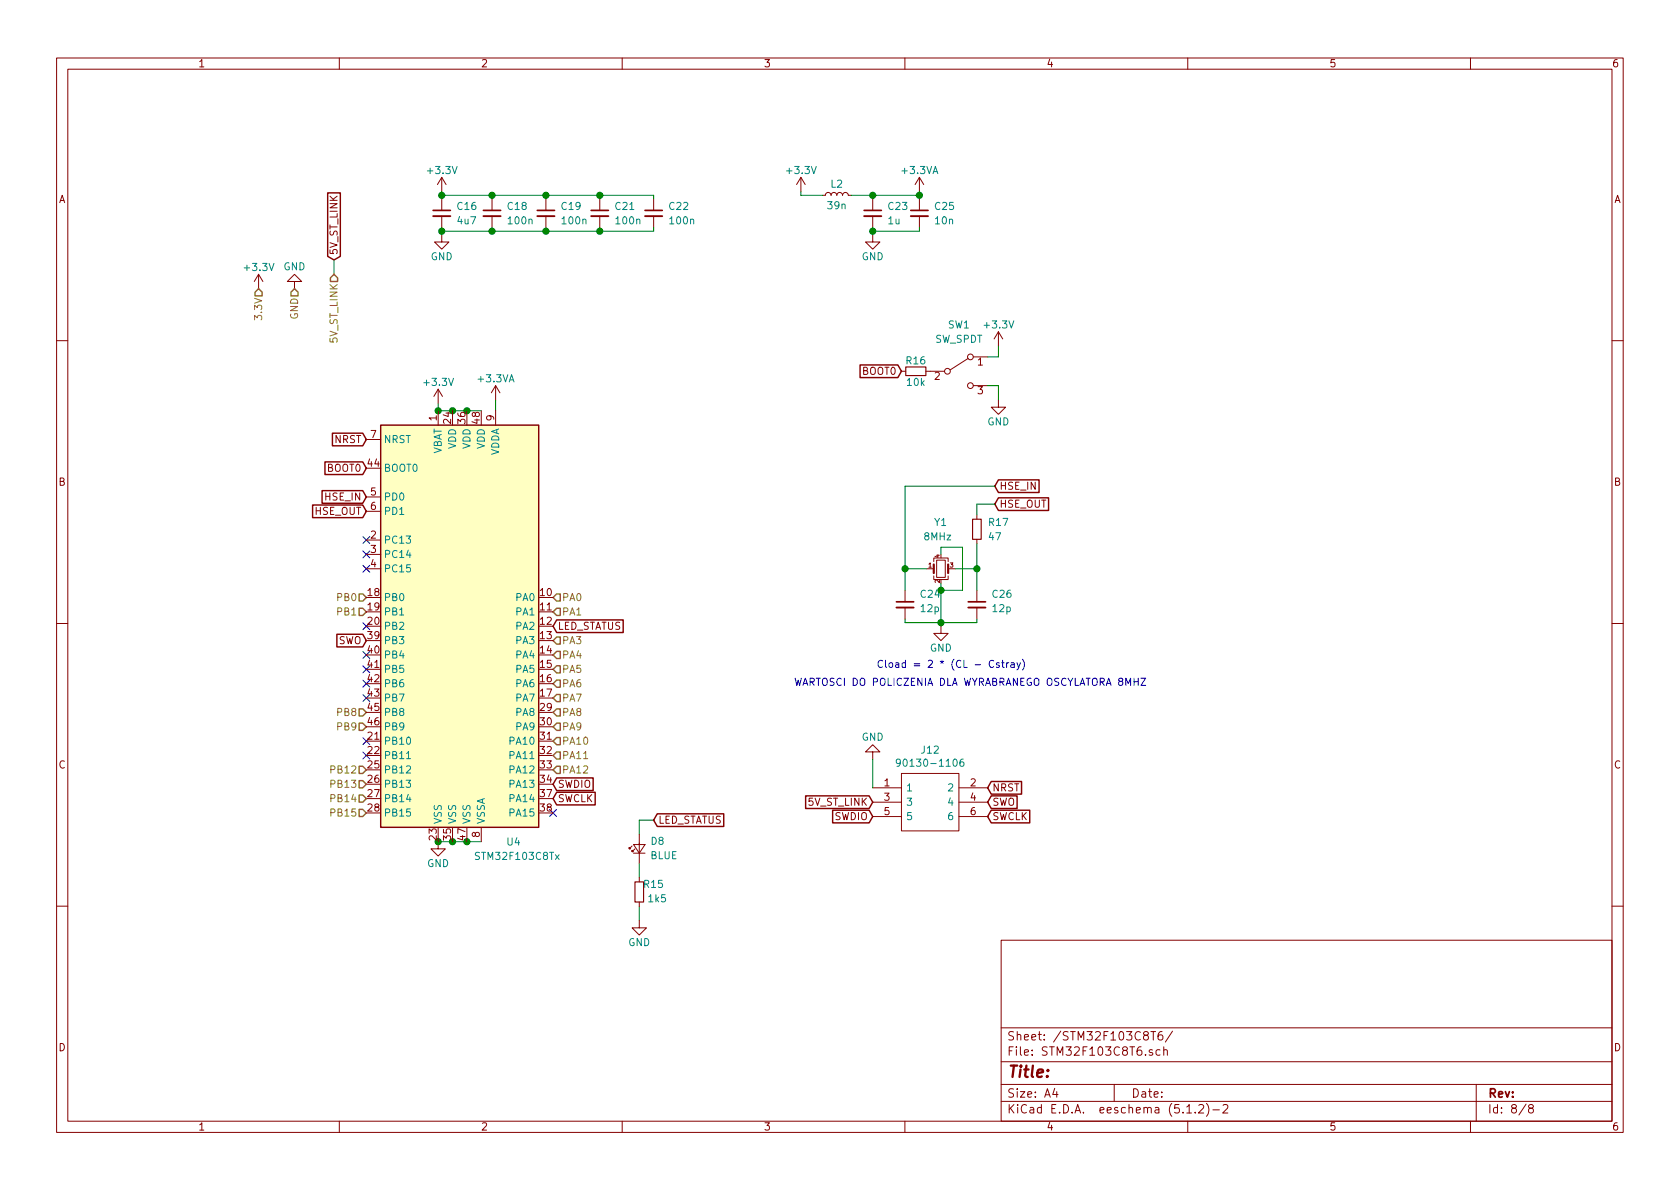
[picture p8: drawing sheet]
EESchema Schematic File Version 4
LIBS:PDM-cache
EELAYER 29 0
EELAYER END
$Descr A4 11693 8268
encoding utf-8
Sheet 8 8
Title ""
Date ""
Rev ""
Comp ""
Comment1 ""
Comment2 ""
Comment3 ""
Comment4 ""
$EndDescr
$Comp
L Switch:SW_SPDT SW1
U 1 1
P 6675 2575
F 0 "SW1" H 6675 2900 50  0000 C CNN
F 1 "SW_SPDT" H 6675 2800 50  0000 C CNN
F 2 "Button_Switch_SMD:SW_SPDT_PCM12" H 6675 2575 50  0001 C CNN
F 3 "~" H 6675 2575 50  0001 C CNN
	1    6675 2575
	1    0    0    -1  
$EndComp
$Comp
L Device:R_Small R16
U 1 1
P 6375 2575
F 0 "R16" V 6300 2575 50  0000 C CNN
F 1 "10k" V 6450 2575 50  0000 C CNN
F 2 "Resistor_SMD:R_0402_1005Metric" H 6375 2575 50  0001 C CNN
F 3 "~" H 6375 2575 50  0001 C CNN
F 4 "C25744" H 6375 2575 50  0001 C CNN "LCSC Part #"
	1    6375 2575
	0    1    1    0   
$EndComp
Text GLabel 6275 2575 0    50   Input ~ 0
BOOT0
$Comp
L power:+3.3V #PWR047
U 1 1
P 6950 2400
F 0 "#PWR047" H 6950 2250 50  0001 C CNN
F 1 "+3.3V" H 6950 2550 50  0000 C CNN
F 2 "" H 6950 2400 50  0001 C CNN
F 3 "" H 6950 2400 50  0001 C CNN
	1    6950 2400
	1    0    0    -1  
$EndComp
Wire Wire Line
	6875 2475 6950 2475
Wire Wire Line
	6950 2475 6950 2400
$Comp
L power:GND #PWR048
U 1 1
P 6950 2775
F 0 "#PWR048" H 6950 2525 50  0001 C CNN
F 1 "GND" H 6950 2625 50  0000 C CNN
F 2 "" H 6950 2775 50  0001 C CNN
F 3 "" H 6950 2775 50  0001 C CNN
	1    6950 2775
	1    0    0    -1  
$EndComp
Wire Wire Line
	6950 2775 6950 2675
Wire Wire Line
	6950 2675 6875 2675
$Comp
L Device:C_Small C16
U 1 1
P 3075 1475
F 0 "C16" H 3175 1525 50  0000 L CNN
F 1 "4u7" H 3175 1425 50  0000 L CNN
F 2 "Capacitor_SMD:C_0603_1608Metric" H 3075 1475 50  0001 C CNN
F 3 "~" H 3075 1475 50  0001 C CNN
F 4 "C19666" H 3075 1475 50  0001 C CNN "LCSC Part #"
	1    3075 1475
	1    0    0    -1  
$EndComp
$Comp
L Device:C_Small C18
U 1 1
P 3425 1475
F 0 "C18" H 3525 1525 50  0000 L CNN
F 1 "100n" H 3525 1425 50  0000 L CNN
F 2 "Capacitor_SMD:C_0402_1005Metric" H 3425 1475 50  0001 C CNN
F 3 "~" H 3425 1475 50  0001 C CNN
F 4 "C1525" H 3425 1475 50  0001 C CNN "LCSC Part #"
	1    3425 1475
	1    0    0    -1  
$EndComp
$Comp
L Device:C_Small C19
U 1 1
P 3800 1475
F 0 "C19" H 3900 1525 50  0000 L CNN
F 1 "100n" H 3900 1425 50  0000 L CNN
F 2 "Capacitor_SMD:C_0402_1005Metric" H 3800 1475 50  0001 C CNN
F 3 "~" H 3800 1475 50  0001 C CNN
F 4 "C1525" H 3800 1475 50  0001 C CNN "LCSC Part #"
	1    3800 1475
	1    0    0    -1  
$EndComp
$Comp
L Device:C_Small C21
U 1 1
P 4175 1475
F 0 "C21" H 4275 1525 50  0000 L CNN
F 1 "100n" H 4275 1425 50  0000 L CNN
F 2 "Capacitor_SMD:C_0402_1005Metric" H 4175 1475 50  0001 C CNN
F 3 "~" H 4175 1475 50  0001 C CNN
F 4 "C1525" H 4175 1475 50  0001 C CNN "LCSC Part #"
	1    4175 1475
	1    0    0    -1  
$EndComp
$Comp
L Device:C_Small C22
U 1 1
P 4550 1475
F 0 "C22" H 4650 1525 50  0000 L CNN
F 1 "100n" H 4650 1425 50  0000 L CNN
F 2 "Capacitor_SMD:C_0402_1005Metric" H 4550 1475 50  0001 C CNN
F 3 "~" H 4550 1475 50  0001 C CNN
F 4 "C1525" H 4550 1475 50  0001 C CNN "LCSC Part #"
	1    4550 1475
	1    0    0    -1  
$EndComp
$Comp
L power:+3.3V #PWR035
U 1 1
P 3075 1325
F 0 "#PWR035" H 3075 1175 50  0001 C CNN
F 1 "+3.3V" H 3075 1475 50  0000 C CNN
F 2 "" H 3075 1325 50  0001 C CNN
F 3 "" H 3075 1325 50  0001 C CNN
	1    3075 1325
	1    0    0    -1  
$EndComp
Wire Wire Line
	3075 1325 3075 1350
Wire Wire Line
	3075 1350 3425 1350
Connection ~ 3075 1350
Wire Wire Line
	3075 1350 3075 1375
Wire Wire Line
	4550 1375 4550 1350
Wire Wire Line
	4175 1375 4175 1350
Connection ~ 4175 1350
Wire Wire Line
	4175 1350 4550 1350
Wire Wire Line
	3800 1375 3800 1350
Connection ~ 3800 1350
Wire Wire Line
	3800 1350 4175 1350
Wire Wire Line
	3425 1375 3425 1350
Connection ~ 3425 1350
Wire Wire Line
	3425 1350 3800 1350
$Comp
L power:GND #PWR036
U 1 1
P 3075 1625
F 0 "#PWR036" H 3075 1375 50  0001 C CNN
F 1 "GND" H 3075 1475 50  0000 C CNN
F 2 "" H 3075 1625 50  0001 C CNN
F 3 "" H 3075 1625 50  0001 C CNN
	1    3075 1625
	1    0    0    -1  
$EndComp
Wire Wire Line
	3075 1625 3075 1600
Wire Wire Line
	3075 1600 3425 1600
Connection ~ 3075 1600
Wire Wire Line
	3075 1600 3075 1575
Wire Wire Line
	4550 1575 4550 1600
Wire Wire Line
	4175 1575 4175 1600
Connection ~ 4175 1600
Wire Wire Line
	4175 1600 4550 1600
Wire Wire Line
	3800 1575 3800 1600
Connection ~ 3800 1600
Wire Wire Line
	3800 1600 4175 1600
Wire Wire Line
	3425 1575 3425 1600
Connection ~ 3425 1600
Wire Wire Line
	3425 1600 3800 1600
$Comp
L Device:L_Small L2
U 1 1
P 5825 1350
F 0 "L2" V 5900 1350 50  0000 C CNN
F 1 "39n" V 5750 1350 50  0000 C CNN
F 2 "Inductor_SMD:L_0402_1005Metric" H 5825 1350 50  0001 C CNN
F 3 "~" H 5825 1350 50  0001 C CNN
F 4 "C26443" H 5825 1350 50  0001 C CNN "LCSC Part #"
	1    5825 1350
	0    -1   -1   0   
$EndComp
$Comp
L power:+3.3V #PWR041
U 1 1
P 5575 1325
F 0 "#PWR041" H 5575 1175 50  0001 C CNN
F 1 "+3.3V" H 5575 1475 50  0000 C CNN
F 2 "" H 5575 1325 50  0001 C CNN
F 3 "" H 5575 1325 50  0001 C CNN
	1    5575 1325
	1    0    0    -1  
$EndComp
Wire Wire Line
	5575 1325 5575 1350
Wire Wire Line
	5575 1350 5725 1350
$Comp
L Device:C_Small C23
U 1 1
P 6075 1475
F 0 "C23" H 6175 1525 50  0000 L CNN
F 1 "1u" H 6175 1425 50  0000 L CNN
F 2 "Capacitor_SMD:C_0402_1005Metric" H 6075 1475 50  0001 C CNN
F 3 "~" H 6075 1475 50  0001 C CNN
F 4 "C52923" H 6075 1475 50  0001 C CNN "LCSC Part #"
	1    6075 1475
	1    0    0    -1  
$EndComp
Wire Wire Line
	6075 1375 6075 1350
Wire Wire Line
	6075 1350 5925 1350
$Comp
L Device:C_Small C25
U 1 1
P 6400 1475
F 0 "C25" H 6500 1525 50  0000 L CNN
F 1 "10n" H 6500 1425 50  0000 L CNN
F 2 "Capacitor_SMD:C_0402_1005Metric" H 6400 1475 50  0001 C CNN
F 3 "~" H 6400 1475 50  0001 C CNN
F 4 "C15195" H 6400 1475 50  0001 C CNN "LCSC Part #"
	1    6400 1475
	1    0    0    -1  
$EndComp
Wire Wire Line
	6400 1375 6400 1350
Wire Wire Line
	6400 1350 6075 1350
Connection ~ 6075 1350
$Comp
L power:GND #PWR042
U 1 1
P 6075 1625
F 0 "#PWR042" H 6075 1375 50  0001 C CNN
F 1 "GND" H 6075 1475 50  0000 C CNN
F 2 "" H 6075 1625 50  0001 C CNN
F 3 "" H 6075 1625 50  0001 C CNN
	1    6075 1625
	1    0    0    -1  
$EndComp
Wire Wire Line
	6075 1625 6075 1600
Wire Wire Line
	6075 1600 6400 1600
Wire Wire Line
	6400 1600 6400 1575
Connection ~ 6075 1600
Wire Wire Line
	6075 1600 6075 1575
$Comp
L power:+3.3VA #PWR045
U 1 1
P 6400 1325
F 0 "#PWR045" H 6400 1175 50  0001 C CNN
F 1 "+3.3VA" H 6400 1475 50  0000 C CNN
F 2 "" H 6400 1325 50  0001 C CNN
F 3 "" H 6400 1325 50  0001 C CNN
	1    6400 1325
	1    0    0    -1  
$EndComp
Wire Wire Line
	6400 1325 6400 1350
Connection ~ 6400 1350
$Comp
L Device:Crystal_GND24_Small Y1
U 1 1
P 6550 3950
F 0 "Y1" H 6500 4275 50  0000 L CNN
F 1 "8MHz" H 6425 4175 50  0000 L CNN
F 2 "Crystal:Crystal_SMD_3225-4Pin_3.2x2.5mm" H 6550 3950 50  0001 C CNN
F 3 "~" H 6550 3950 50  0001 C CNN
F 4 "C13738" H 6550 3950 50  0001 C CNN "LCSC Part #"
	1    6550 3950
	1    0    0    -1  
$EndComp
$Comp
L Device:C_Small C26
U 1 1
P 6800 4200
F 0 "C26" H 6900 4275 50  0000 L CNN
F 1 "12p" H 6900 4175 50  0000 L CNN
F 2 "Capacitor_SMD:C_0402_1005Metric" H 6800 4200 50  0001 C CNN
F 3 "~" H 6800 4200 50  0001 C CNN
F 4 "C1547" H 6800 4200 50  0001 C CNN "LCSC Part #"
	1    6800 4200
	1    0    0    -1  
$EndComp
Wire Wire Line
	6800 4100 6800 3950
$Comp
L Device:C_Small C24
U 1 1
P 6300 4200
F 0 "C24" H 6400 4275 50  0000 L CNN
F 1 "12p" H 6400 4175 50  0000 L CNN
F 2 "Capacitor_SMD:C_0402_1005Metric" H 6300 4200 50  0001 C CNN
F 3 "~" H 6300 4200 50  0001 C CNN
F 4 "C1547" H 6300 4200 50  0001 C CNN "LCSC Part #"
	1    6300 4200
	1    0    0    -1  
$EndComp
Wire Wire Line
	6300 4100 6300 3950
Wire Wire Line
	6300 3950 6450 3950
Wire Wire Line
	6650 3950 6800 3950
$Comp
L power:GND #PWR046
U 1 1
P 6550 4350
F 0 "#PWR046" H 6550 4100 50  0001 C CNN
F 1 "GND" H 6550 4200 50  0000 C CNN
F 2 "" H 6550 4350 50  0001 C CNN
F 3 "" H 6550 4350 50  0001 C CNN
	1    6550 4350
	1    0    0    -1  
$EndComp
Wire Wire Line
	6550 4350 6550 4325
Wire Wire Line
	6550 4325 6300 4325
Wire Wire Line
	6300 4325 6300 4300
Wire Wire Line
	6550 4325 6800 4325
Wire Wire Line
	6800 4325 6800 4300
Connection ~ 6550 4325
Wire Wire Line
	6550 4050 6550 4100
Wire Wire Line
	6550 3850 6550 3800
Wire Wire Line
	6550 3800 6700 3800
Wire Wire Line
	6700 3800 6700 4100
Wire Wire Line
	6700 4100 6550 4100
Connection ~ 6550 4100
Wire Wire Line
	6550 4100 6550 4325
$Comp
L Device:R_Small R17
U 1 1
P 6800 3675
F 0 "R17" H 6875 3725 50  0000 L CNN
F 1 "47" H 6875 3625 50  0000 L CNN
F 2 "Resistor_SMD:R_0402_1005Metric" H 6800 3675 50  0001 C CNN
F 3 "~" H 6800 3675 50  0001 C CNN
F 4 "C25118" H 6800 3675 50  0001 C CNN "LCSC Part #"
	1    6800 3675
	1    0    0    -1  
$EndComp
Wire Wire Line
	6800 3775 6800 3950
Connection ~ 6800 3950
Text GLabel 6925 3375 2    50   Input ~ 0
HSE_IN
Wire Wire Line
	6300 3375 6300 3950
Connection ~ 6300 3950
Wire Wire Line
	6300 3375 6925 3375
Text GLabel 6925 3500 2    50   Input ~ 0
HSE_OUT
Wire Wire Line
	6925 3500 6800 3500
Wire Wire Line
	6800 3500 6800 3575
Text Notes 6100 4650 0    50   ~ 0
Cload = 2 * (CL - Cstray)
Wire Wire Line
	4450 6400 4450 6300
$Comp
L power:GND #PWR033
U 1 1
P 4450 6400
F 0 "#PWR033" H 4450 6150 50  0001 C CNN
F 1 "GND" H 4450 6250 50  0000 C CNN
F 2 "" H 4450 6400 50  0001 C CNN
F 3 "" H 4450 6400 50  0001 C CNN
	1    4450 6400
	1    0    0    -1  
$EndComp
Wire Wire Line
	4450 6100 4450 6000
$Comp
L Device:R_Small R15
U 1 1
P 4450 6200
F 0 "R15" H 4350 6150 50  0000 C CNN
F 1 "1k5" H 4325 6250 50  0000 C CNN
F 2 "Resistor_SMD:R_0603_1608Metric" H 4450 6200 50  0001 C CNN
F 3 "~" H 4450 6200 50  0001 C CNN
F 4 "C22843" H 4450 6200 50  0001 C CNN "LCSC Part #"
	1    4450 6200
	-1   0    0    1   
$EndComp
Wire Wire Line
	4450 5700 4450 5800
Wire Wire Line
	4550 5700 4450 5700
Text GLabel 4550 5700 2    50   Input ~ 0
LED_STATUS
$Comp
L Device:LED_Small D8
U 1 1
P 4450 5900
F 0 "D8" V 4500 5825 50  0000 R CNN
F 1 "BLUE" V 4400 5825 50  0000 R CNN
F 2 "LED_SMD:LED_0603_1608Metric" V 4450 5900 50  0001 C CNN
F 3 "~" V 4450 5900 50  0001 C CNN
F 4 "C72041" H 4450 5900 50  0001 C CNN "LCSC Part #"
	1    4450 5900
	0    -1   -1   0   
$EndComp
$Comp
L power:+3.3V #PWR031
U 1 1
P 1800 2000
F 0 "#PWR031" H 1800 1850 50  0001 C CNN
F 1 "+3.3V" H 1800 2150 50  0000 C CNN
F 2 "" H 1800 2000 50  0001 C CNN
F 3 "" H 1800 2000 50  0001 C CNN
	1    1800 2000
	1    0    0    -1  
$EndComp
Text HLabel 1800 2000 3    50   Input ~ 0
3.3V
$Comp
L power:GND #PWR032
U 1 1
P 2050 2000
F 0 "#PWR032" H 2050 1750 50  0001 C CNN
F 1 "GND" H 2050 1850 50  0000 C CNN
F 2 "" H 2050 2000 50  0001 C CNN
F 3 "" H 2050 2000 50  0001 C CNN
	1    2050 2000
	-1   0    0    1   
$EndComp
Text HLabel 2050 2000 3    50   Input ~ 0
GND
Text GLabel 2325 1800 1    50   Input ~ 0
5V_ST_LINK
Wire Wire Line
	2325 1800 2325 1900
Text GLabel 2550 3050 0    50   Input ~ 0
NRST
Text GLabel 2550 3250 0    50   Input ~ 0
BOOT0
$Comp
L power:GND #PWR0117
U 1 1
P 3050 5850
F 0 "#PWR0117" H 3050 5600 50  0001 C CNN
F 1 "GND" H 3050 5700 50  0000 C CNN
F 2 "" H 3050 5850 50  0001 C CNN
F 3 "" H 3050 5850 50  0001 C CNN
	1    3050 5850
	1    0    0    -1  
$EndComp
$Comp
L power:+3.3V #PWR0118
U 1 1
P 3050 2800
F 0 "#PWR0118" H 3050 2650 50  0001 C CNN
F 1 "+3.3V" H 3050 2950 50  0000 C CNN
F 2 "" H 3050 2800 50  0001 C CNN
F 3 "" H 3050 2800 50  0001 C CNN
	1    3050 2800
	1    0    0    -1  
$EndComp
$Comp
L power:+3.3VA #PWR0119
U 1 1
P 3450 2775
F 0 "#PWR0119" H 3450 2625 50  0001 C CNN
F 1 "+3.3VA" H 3450 2925 50  0000 C CNN
F 2 "" H 3450 2775 50  0001 C CNN
F 3 "" H 3450 2775 50  0001 C CNN
	1    3450 2775
	1    0    0    -1  
$EndComp
Wire Wire Line
	3450 2775 3450 2850
Wire Wire Line
	3050 2800 3050 2850
Text GLabel 2550 3450 0    50   Input ~ 0
HSE_IN
Text GLabel 2550 3550 0    50   Input ~ 0
HSE_OUT
Text HLabel 3850 4150 2    50   Input ~ 0
PA0
Text HLabel 3850 4550 2    50   Input ~ 0
PA4
Text HLabel 3850 4750 2    50   Input ~ 0
PA6
Text HLabel 2550 4150 0    50   Input ~ 0
PB0
Text HLabel 2325 1900 3    50   Input ~ 0
5V_ST_LINK
Text GLabel 3850 5550 2    50   Input ~ 0
SWCLK
Text GLabel 3850 5450 2    50   Input ~ 0
SWDIO
Text HLabel 2550 5050 0    50   Input ~ 0
PB9
Text GLabel 2550 4450 0    50   Input ~ 0
SWO
Text HLabel 2550 4950 0    50   Input ~ 0
PB8
Text HLabel 2550 4250 0    50   Input ~ 0
PB1
Text HLabel 3850 4450 2    50   Input ~ 0
PA3
Text HLabel 3850 4250 2    50   Input ~ 0
PA1
Text GLabel 3850 4350 2    50   Input ~ 0
LED_STATUS
Text HLabel 3850 4650 2    50   Input ~ 0
PA5
Text HLabel 3850 4850 2    50   Input ~ 0
PA7
NoConn ~ 3850 5650
NoConn ~ 2550 5250
NoConn ~ 2550 5150
NoConn ~ 2550 4850
NoConn ~ 2550 4750
NoConn ~ 2550 4650
NoConn ~ 2550 4550
NoConn ~ 2550 4350
NoConn ~ 2550 3950
NoConn ~ 2550 3850
NoConn ~ 2550 3750
Text Notes 5525 4775 0    50   ~ 0
WARTOSCI DO POLICZENIA DLA WYRABRANEGO OSCYLATORA 8MHZ\n
Wire Wire Line
	3350 5850 3250 5850
Connection ~ 3250 5850
Wire Wire Line
	3250 5850 3150 5850
Wire Wire Line
	3150 5850 3050 5850
Connection ~ 3150 5850
Connection ~ 3050 5850
Wire Wire Line
	3250 2850 3350 2850
Connection ~ 3250 2850
Wire Wire Line
	3150 2850 3250 2850
Wire Wire Line
	3050 2850 3150 2850
Connection ~ 3150 2850
Connection ~ 3050 2850
$Comp
L MCU_ST_STM32F1:STM32F103C8Tx U4
U 1 1
P 3250 4350
F 0 "U4" H 3575 2850 50  0000 C CNN
F 1 "STM32F103C8Tx" H 3600 2750 50  0000 C CNN
F 2 "Package_QFP:LQFP-48_7x7mm_P0.5mm" H 2650 2950 50  0001 R CNN
F 3 "http://www.st.com/st-web-ui/static/active/en/resource/technical/document/datasheet/CD00161566.pdf" H 3250 4350 50  0001 C CNN
	1    3250 4350
	1    0    0    -1  
$EndComp
Text HLabel 3850 4950 2    50   Input ~ 0
PA8
Text HLabel 3850 5050 2    50   Input ~ 0
PA9
Text HLabel 3850 5150 2    50   Input ~ 0
PA10
Text HLabel 3850 5250 2    50   Input ~ 0
PA11
Text HLabel 3850 5350 2    50   Input ~ 0
PA12
Text HLabel 2550 5350 0    50   Input ~ 0
PB12
Text HLabel 2550 5450 0    50   Input ~ 0
PB13
Text HLabel 2550 5550 0    50   Input ~ 0
PB14
Text HLabel 2550 5650 0    50   Input ~ 0
PB15
$Comp
L 90130-1106:90130-1106 J12
U 1 1
P 6075 5475
F 0 "J12" H 6475 5740 50  0000 C CNN
F 1 "90130-1106" H 6475 5649 50  0000 C CNN
F 2 "SHDR6W65P254_2X3_996X975X1110P" H 6725 5575 50  0001 L CNN
F 3 "" H 6725 5475 50  0001 L CNN
F 4 "Headers & Wire Housings 2.54MM CGRIDIII HDR 6P V DR SHRD TIN" H 6725 5375 50  0001 L CNN "Description"
F 5 "11.1" H 6725 5275 50  0001 L CNN "Height"
F 6 "Molex" H 6725 5175 50  0001 L CNN "Manufacturer_Name"
F 7 "90130-1106" H 6725 5075 50  0001 L CNN "Manufacturer_Part_Number"
F 8 "538-90130-1106" H 6725 4975 50  0001 L CNN "Mouser Part Number"
F 9 "https://www.mouser.co.uk/ProductDetail/Molex/90130-1106/?qs=kEwmkoUtv7SJTmEdS0xkTg%3D%3D" H 6725 4875 50  0001 L CNN "Mouser Price/Stock"
F 10 "" H 6725 4775 50  0001 L CNN "Arrow Part Number"
F 11 "" H 6725 4675 50  0001 L CNN "Arrow Price/Stock"
	1    6075 5475
	1    0    0    -1  
$EndComp
Text GLabel 6075 5575 0    50   Input ~ 0
5V_ST_LINK
$Comp
L power:GND #PWR037
U 1 1
P 6075 5275
F 0 "#PWR037" H 6075 5025 50  0001 C CNN
F 1 "GND" H 6075 5125 50  0000 C CNN
F 2 "" H 6075 5275 50  0001 C CNN
F 3 "" H 6075 5275 50  0001 C CNN
	1    6075 5275
	-1   0    0    1   
$EndComp
Wire Wire Line
	6075 5475 6075 5275
Text GLabel 6075 5675 0    50   Input ~ 0
SWDIO
Text GLabel 6875 5475 2    50   Input ~ 0
NRST
Text GLabel 6875 5575 2    50   Input ~ 0
SWO
Text GLabel 6875 5675 2    50   Input ~ 0
SWCLK
$EndSCHEMATC
